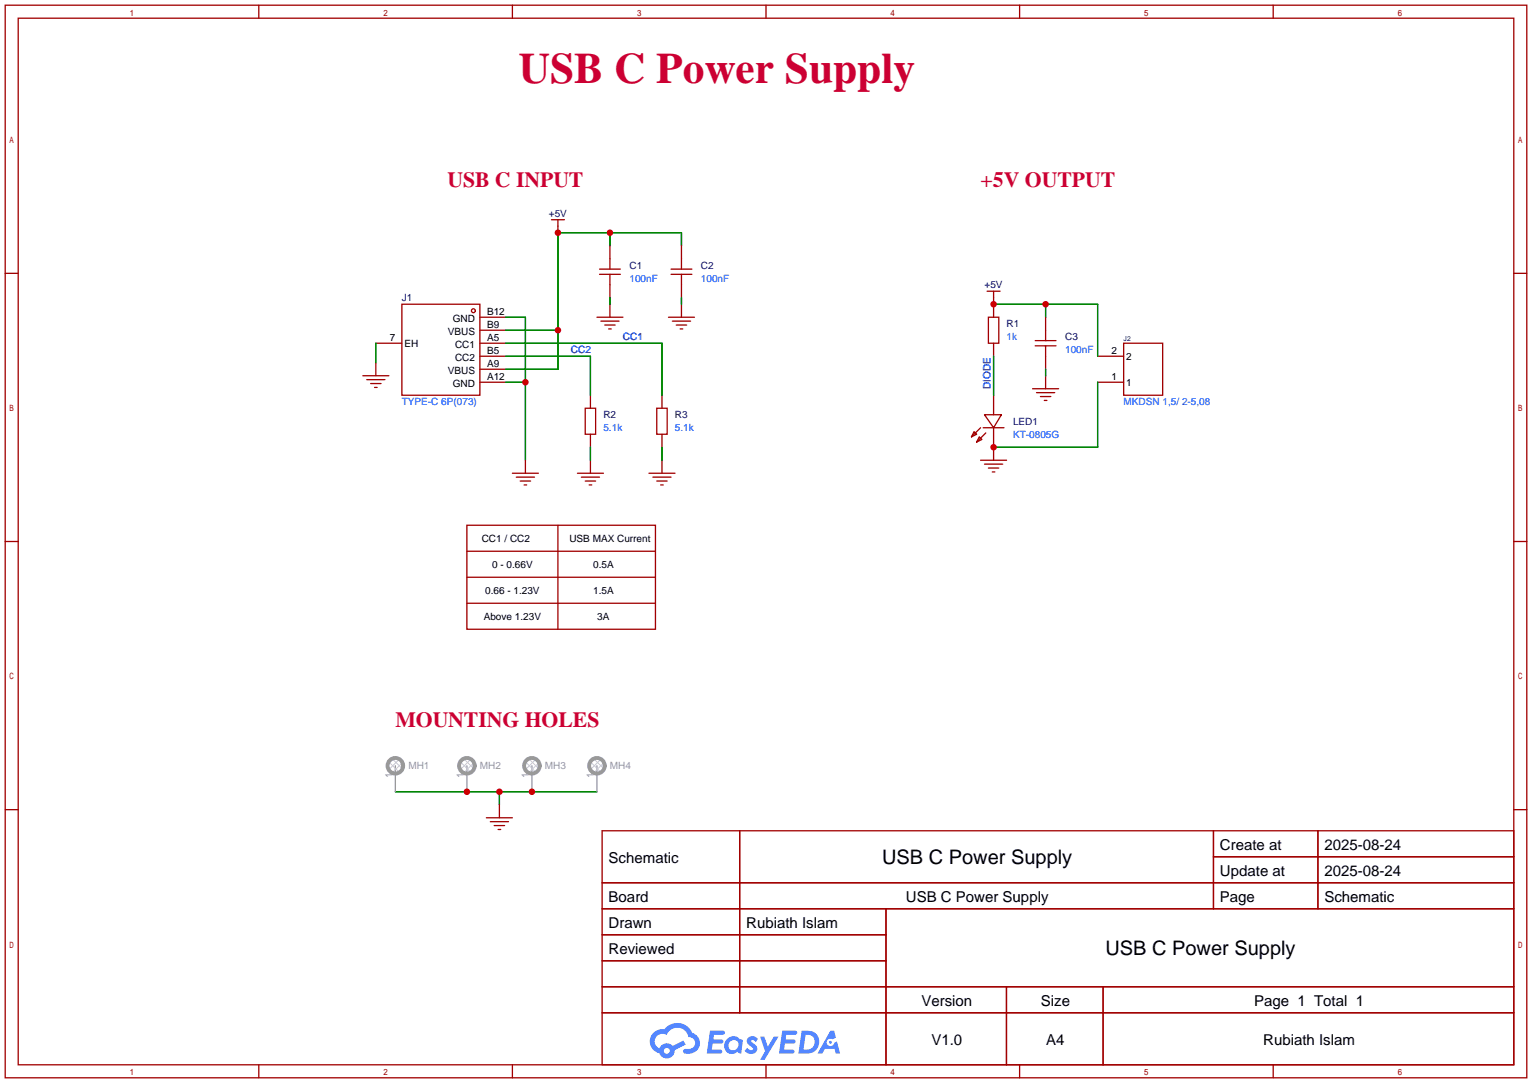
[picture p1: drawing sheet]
<svg xmlns="http://www.w3.org/2000/svg" width="299mm" height="212mm" viewBox="0 0 299 212" stroke-linecap="round" stroke-linejoin="round" font-family="sans-serif">
<g fill="none" stroke="#a10000" stroke-width=".25">
<path d="M1 1h297.2v209.6h-297.2zM3.6 3.6h292.1v204.4h-292.1zM50.5 1v2.6M100.1 1v2.6M149.6 1v2.6M199.1 1v2.6M248.7 1v2.6M1 53.4h2.6M295.7 53.4h2.5M1 105.8h2.6M295.7 105.8h2.5M1 158.2h2.6"/>
<path d="M295.7 158.2h2.5M117.6 162.3h178.1v45.7h-178.1zM117.6 172.5h178.1M117.6 177.5h178.1M144.5 162.3v35.6M173 177.5v30.5M237 162.3v15.2M237 167.4h58.7M257.4 162.3v15.2M117.6 182.6h55.4M117.6 192.8h178.1M117.6 187.7h55.4"/>
<path d="M117.6 197.9h178.1M196.6 192.8v15.2M215.4 192.8v15.2M50.5 208v2.6M100.1 208v2.6M149.6 208v2.6M199.1 208v2.6M248.7 208v2.6"/>
</g>
<g fill="#5487ff">
<path d="M146.2 202.7a1.3 1.3 0 0 1 1.8 .3l-.4 .6a.54 .54 0 0 0-.9-.2l.1 .2a1.58 1.58 0 0 1 1.1 1.5 1.43 1.43 0 0 1-2.5 .2l.5-.6a.64 .64 0 0 0 .6 .5 .64 .64 0 0 0 .6-.3l-.2-.2a1.35 1.35 0 0 1-.9-1.8z"/>
<path d="M148.5 202.5h.8l.7 2 1.1-2h1l-2.8 4.6h-.9l1-1.7z"/>
<path d="M138.7 201.4h1.6a1.31 1.31 0 0 1 1.3 .2 .4 .4 0 0 1-.4 .5l-1.8 .1-.1 .9h1.7a.4 .4 0 0 1 .3 .4 .4 .4 0 0 1-.4 .4h-1.7l-.2 1.2h.8a1.23 1.23 0 0 1 1.2 .2 .39 .39 0 0 1-.3 .5h-2.7z"/>
<path d="M152.8 201.4h1.6a1.32 1.32 0 0 1 1.3 .2 .39 .39 0 0 1-.4 .5l-1.7 .1-.2 .9h1.7a.4 .4 0 0 1 .3 .4 .4 .4 0 0 1-.4 .4h-1.7l-.2 1.2h.8a1.23 1.23 0 0 1 1.2 .1 .39 .39 0 0 1-.3 .6h-2.7z"/>
<path d="M162.2 201.4h.7l.4 1.3-.7 .4a.75 .75 0 0 0-1.1 .3 .75 .75 0 0 0 .5 1 .75 .75 0 0 0 .9-.7l.6-.2 .6 2.3h-.9l-.2-.9h-1.9l-.5 .9h-.9z"/>
<path d="M156.6 201.4l-.7 4.4h1.5a2.27 2.27 0 0 0 2.6-2.2 2.27 2.27 0 0 0-2.7-2.2zM157.3 202.1a1.5 1.5 0 0 1 1.8 1.6 1.5 1.5 0 0 1-1.9 1.4h-.3z"/>
<path d="M142 203a1.6 1.6 0 0 0-.3 2.3 1.6 1.6 0 0 0 2.3 .2l.8 .3 .3-2.4-.2-.3-.4-.1a1.58 1.58 0 0 0-2.5 0zM142.6 203.5a.99 .99 0 0 1 1.6 .3 .99 .99 0 0 1-.9 1.4 .94 .94 0 0 1-1-.6 .94 .94 0 0 1 .3-1.1z"/>
<path d="M127.6 201.8a2.37 2.37 0 0 0 1.2 4 1.54 1.54 0 0 0 1.7 1 1.54 1.54 0 0 0 1.3-1.6l2.1-1.1-.4-.8-2.1 1a1.57 1.57 0 0 0-2.6 .5 1.5 1.5 0 0 1-.7-2.1 1.5 1.5 0 0 1 2.1-.5 2.23 2.23 0 0 1 2.3-1.4 2.23 2.23 0 0 1 2 1.8 1.16 1.16 0 0 1 1.3 1.1 1.16 1.16 0 0 1-1.1 1.2h-.7a.47 .47 0 0 0-.6 .4 .47 .47 0 0 0 .4 .5 2.17 2.17 0 0 0 2.6-.9 2.17 2.17 0 0 0-.4-2.7l-.8-.4a3.2 3.2 0 0 0-5.4-.7l-1.2 .1zM129.7 205.3a.58 .58 0 0 1 1.1 0 .58 .58 0 0 1-1.1 0z"/>
<circle cx="162.2" cy="203.6" r=".28"/>
</g>
<g fill="none" stroke="#a10000" stroke-width=".25">
<path d="M78.5 59.4h15.2v17.8h-15.2zM107.7 42.9h2.5M109 42.9v2.6M117.1 52.6h4.1M117.1 53.6h4.1M119.1 48v4.6M119.1 53.6v4.6M119.1 59.4v2.6M131.1 52.6h4M131.1 53.6h4M133.1 48v4.6M133.1 53.6v4.6"/>
<path d="M133.1 59.4v2.6M192.8 56.9h2.5M194.1 56.9v5.1M70.9 73.4h5M71.6 74.2h3.6M72.4 74.9h2M73.2 75.7h.5M73.4 67.1h5.1M73.4 70.9v2.5M93.7 67.1h5.1M93.7 74.7h5.1M93.7 72.1h5.1"/>
<path d="M93.7 69.6h5.1M93.7 64.5h5.1M93.7 62h5.1M114.3 79.8h2v5h-2zM115.3 77.2v2.6M116.6 62h5.1M117.3 62.7h3.6M118.1 63.5h2M118.9 64.3h.5M128.3 79.8h2v5h-2zM129.3 77.2v2.6M130.6 62h5"/>
<path d="M131.3 62.7h3.6M132.1 63.5h2M132.8 64.3h.5M193 62h2.1v5.1h-2.1zM194.1 67.1v2.5M194.1 77.2v3.8M201.7 75.9h5.1M202.2 66.5h4M202.2 67.6h4M202.4 76.7h3.6M203.2 77.5h2M204 78.2h.5"/>
<path d="M204.2 62v4.5M204.2 67.6v4.5M204.2 73.4v2.5M214.4 74.7h5.1M214.4 69.6h5.1M219.5 67.1h7.6v10.1h-7.6zM100.1 92.5h5.1M100.8 93.2h3.6M101.6 94h2M102.4 94.7h.5M102.6 89.9v2.6M112.8 92.5h5.1"/>
<path d="M113.5 93.2h3.6M114.3 94h2M115.1 94.7h.5M115.3 84.8v2.6M115.3 89.9v2.6M126.7 92.5h5.1M127.5 93.2h3.6M128.3 94h2M129 94.7h.5M129.3 84.8v2.6M129.3 89.9v2.6M190.2 84.3l.6 .5-1.1 .5z"/>
<path d="M191.3 85.3l.5 .6-1 .5zM191.5 83.6l-1.8 1.7M191.5 89.9h5.1M192 83.6h4.1M192.3 81h3.3l-1.5 2.6zM192.3 90.7h3.5M192.5 84.6l-1.7 1.8M193 91.4h2.1M193.8 92.2h.5M194.1 83.6v6.3M91.2 102.6h36.8v20.3h-36.8zM91.2 107.7h36.8"/>
<path d="M91.2 112.8h36.8M91.2 117.9h36.8M109 102.6v20.3M95 159.8h5.1M97.5 157.2v2.6M95.8 160.5h3.5M96.5 161.3h2.1M97.3 162.1h.5"/>
<circle cx="92.5" cy="60.7" r=".38"/>
</g>
<g fill="none" stroke="#008700" stroke-width=".25">
<path d="M119.1 45.5v2.5M119.1 58.2v1.2M133.1 48v-2.5h-24.1v26.6h-10.2M133.1 58.2v1.2M194.1 59.4h20.3v10.2M204.2 59.4v2.6M73.4 67.1v3.8M98.8 62h3.8v27.9M98.8 74.7h3.8M98.8 64.5h10.2M98.8 69.6h16.5v7.6M98.8 67.1h30.5v10.1"/>
<path d="M194.1 69.6v7.6M204.2 72.1v1.3M214.4 74.7v12.7h-20.3M115.3 87.4v2.5M129.3 87.4v2.5M77.2 154.7h39.4M97.5 154.7v2.5"/>
</g>
<path d="M77.2 149.6v5.1M91.2 149.6v5.1M103.9 149.6v5.1M116.6 149.6v5.1" fill="none" stroke="#999" stroke-width=".25"/>
<g fill="none" stroke="#ccc" stroke-width=".2">
<path d="M75.7 149.9l1.2 1.2M75.9 148.8l2.1 2.1M76.6 148.2l2 2.1-.7 .7M76.9 148.1l-1.2 1.2M77.9 148.2l.7 .8-2 2M78 148.3l-2.1 2.1M89.7 149.9l1.2 1.2M89.9 148.8l2.1 2.1M90.6 148.2l2 2.1-.8 .7M90.9 148.1l-1.2 1.2M91.8 148.2l.8 .8-2 2M92 148.3l-2.1 2.1"/>
<path d="M102.4 149.9l1.2 1.2M102.6 148.8l2.1 2.1M103.3 148.2l2 2.1-.8 .7M103.6 148.1l-1.2 1.2M104.5 148.2l.8 .8-2 2M104.7 148.3l-2.1 2.1M115.1 149.9l1.2 1.2M115.3 148.8l2.1 2.1M116 148.2l2 2.1-.8 .7M116.3 148.1l-1.2 1.2M117.2 148.2l.8 .8-2 2M117.4 148.3l-2.1 2.1"/>
</g>
<g fill="none" stroke="#999" stroke-width=".76">
<circle cx="77.2" cy="149.6" r="1.52"/>
<circle cx="91.2" cy="149.6" r="1.52"/>
<circle cx="103.9" cy="149.6" r="1.52"/>
<circle cx="116.6" cy="149.6" r="1.52"/>
</g>
<g fill="#c00">
<circle cx="102.6" cy="74.7" r=".63"/>
<circle cx="109" cy="64.5" r=".63"/>
<circle cx="109" cy="45.5" r=".63"/>
<circle cx="119.1" cy="45.5" r=".63"/>
<circle cx="204.2" cy="59.4" r=".63"/>
<circle cx="194.1" cy="59.4" r=".63"/>
<circle cx="194.1" cy="87.4" r=".63"/>
<circle cx="91.2" cy="154.7" r=".63"/>
<circle cx="97.5" cy="154.7" r=".63"/>
<circle cx="103.9" cy="154.7" r=".63"/>
</g>
<text font-size="8.5" fill="#c03" x="101.3" y="16.3">USB C Power Supply</text>
<g font-size="4.2" fill="#c03">
<text x="87.4" y="36.6">USB C INPUT</text>
<text x="191.5" y="36.6">+5V OUTPUT</text>
<text x="77.2" y="142">MOUNTING HOLES</text>
</g>
<g font-size="3.9">
<text x="172.3" y="168.8">USB C Power Supply</text>
<text x="215.9" y="186.6">USB C Power Supply</text>
</g>
<g font-size="2.9">
<text x="238.3" y="166.1">Create at</text>
<text x="258.7" y="166.1">2025-08-24</text>
<text x="118.9" y="168.6">Schematic</text>
<text x="238.3" y="171.1">Update at</text>
<text x="258.7" y="171.1">2025-08-24</text>
<text x="118.9" y="176.2">Board</text>
<text x="176.9" y="176.2">USB C Power Supply</text>
<text x="238.3" y="176.2">Page</text>
<text x="258.7" y="176.2">Schematic</text>
<text x="118.9" y="181.3">Drawn</text>
<text x="145.7" y="181.3">Rubiath Islam</text>
<text x="118.9" y="186.4">Reviewed</text>
<text x="180" y="196.5">Version</text>
<text x="203.3" y="196.5">Size</text>
<text x="244.9" y="196.5">Page 1 Total 1</text>
<text x="181.9" y="204.2">V1.0</text>
<text x="204.3" y="204.2">A4</text>
<text x="246.7" y="204.2">Rubiath Islam</text>
</g>
<g font-size="2" fill="#000080">
<text x="107.2" y="42.3">+5V</text>
<text x="122.9" y="52.5">C1</text>
<text x="136.9" y="52.5">C2</text>
<text x="78.5" y="58.9">J1</text>
<text x="192.3" y="56.3">+5V</text>
<text x="196.6" y="63.9">R1</text>
<text x="208" y="66.5">C3</text>
<text x="117.9" y="81.7">R2</text>
<text x="131.8" y="81.7">R3</text>
<text x="197.9" y="83">LED1</text>
</g>
<g font-size="2" fill="#00f">
<text x="122.9" y="55">100nF</text>
<text x="136.9" y="55">100nF</text>
<text x="111.5" y="69">CC2</text>
<text x="121.7" y="66.5">CC1</text>
<text x="196.6" y="66.5">1k</text>
<text x="208" y="69">100nF</text>
<text x="193.5" y="75.9" transform="rotate(-90 193.5 75.9)">DIODE</text>
<text x="78.5" y="79.2">TYPE-C 6P(073)</text>
<text x="219.5" y="79.2">MKDSN 1,5/ 2-5,08</text>
<text x="117.9" y="84.3">5.1k</text>
<text x="131.8" y="84.3">5.1k</text>
<text x="197.9" y="85.5">KT-0805G</text>
</g>
<g font-size="2">
<text x="87.5" y="65.4">VBUS</text>
<text x="88.4" y="62.9">GND</text>
<text x="95.1" y="64.2">B9</text>
<text x="95.1" y="61.6">B12</text>
<text x="76.1" y="66.7">7</text>
<text x="79" y="67.7">EH</text>
<text x="88.9" y="68">CC1</text>
<text x="88.9" y="70.5">CC2</text>
<text x="95.1" y="71.8">A9</text>
<text x="95.1" y="66.7">A5</text>
<text x="95.1" y="69.2">B5</text>
<text x="217.1" y="69.2">2</text>
<text x="220" y="70.3">2</text>
<text x="87.5" y="73.1">VBUS</text>
<text x="88.4" y="75.6">GND</text>
<text x="95.1" y="74.3">A12</text>
<text x="217.1" y="74.3">1</text>
<text x="220" y="75.3">1</text>
<text x="94.1" y="105.8">CC1 / CC2</text>
<text x="111.2" y="105.8">USB MAX Current</text>
<text x="96.1" y="110.9">0 - 0.66V</text>
<text x="115.8" y="110.9">0.5A</text>
<text x="94.8" y="116">0.66 - 1.23V</text>
<text x="115.8" y="116">1.5A</text>
<text x="94.5" y="121.1">Above 1.23V</text>
<text x="116.7" y="121.1">3A</text>
</g>
<g font-size="2" fill="#999">
<text x="76.6" y="152" transform="rotate(-90 76.6 152)">1</text>
<text x="79.8" y="150.3">MH1</text>
<text x="90.6" y="152" transform="rotate(-90 90.6 152)">1</text>
<text x="93.7" y="150.3">MH2</text>
<text x="103.3" y="152" transform="rotate(-90 103.3 152)">1</text>
<text x="106.4" y="150.3">MH3</text>
<text x="116" y="152" transform="rotate(-90 116 152)">1</text>
<text x="119.1" y="150.3">MH4</text>
</g>
<text font-size="1.3" fill="#000080" x="219.5" y="66.7">J2</text>
</svg>
